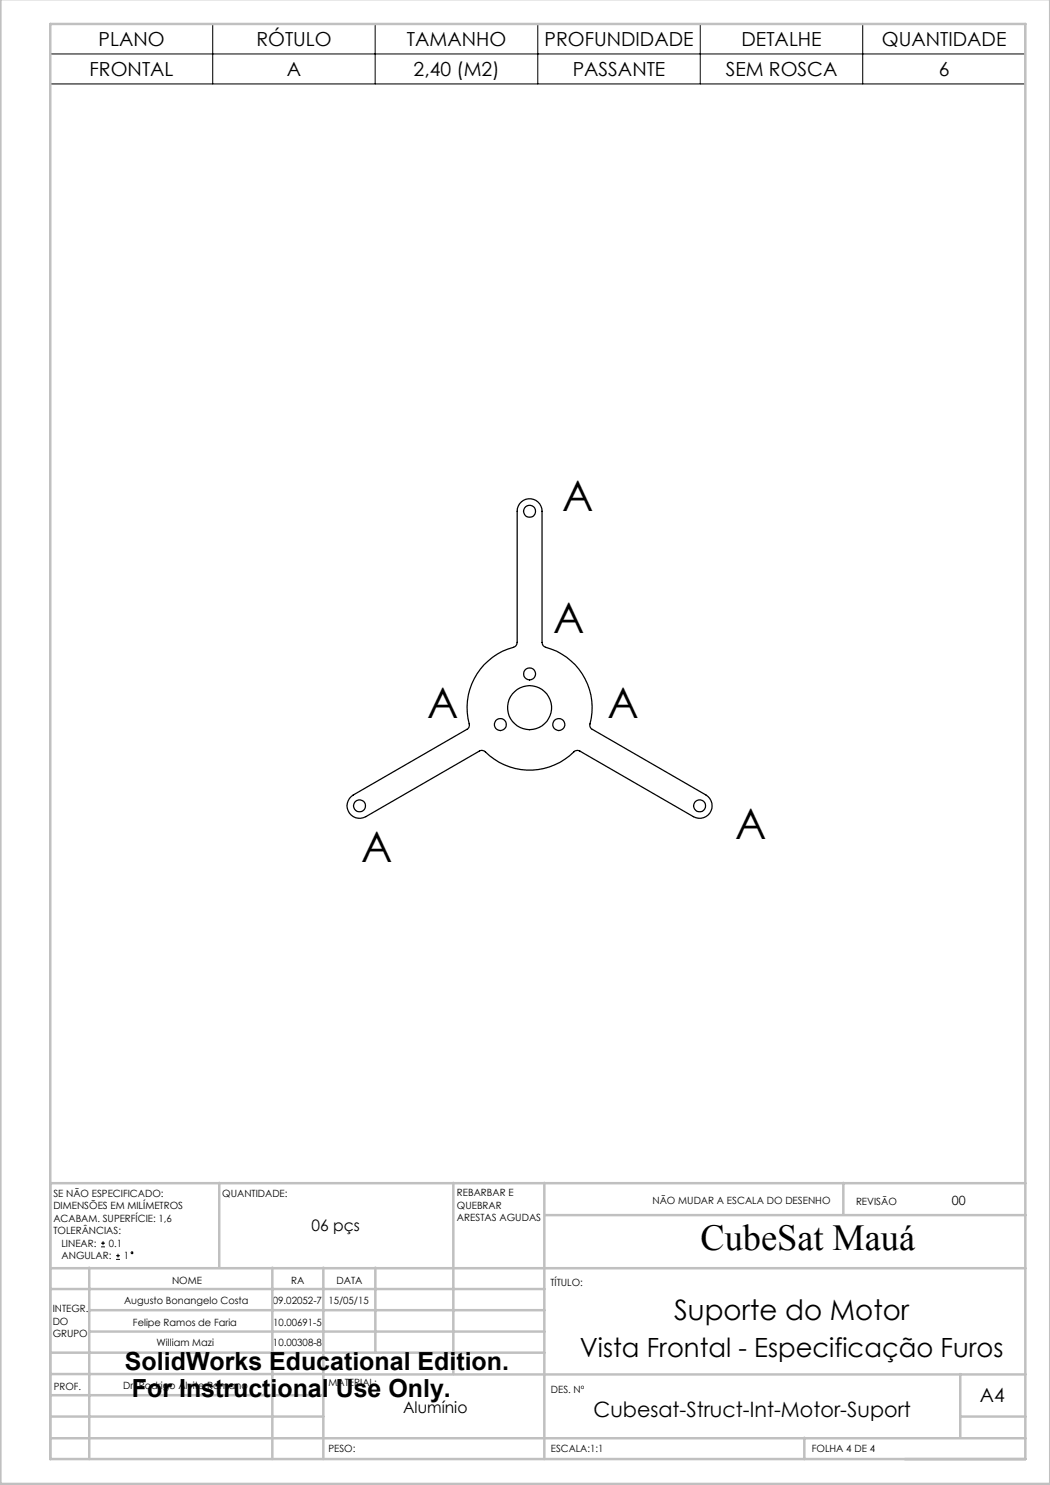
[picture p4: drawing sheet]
<svg xmlns="http://www.w3.org/2000/svg" width="210mm" height="297mm" viewBox="0 0 210 297" stroke-linecap="round" stroke-linejoin="round" font-family="sans-serif">
<g fill="none" stroke="#000" stroke-width=".2">
<path d="M10.1 4.8h194.9v12h-194.9zM10.1 10.8h194.9M42.5 4.8v12M75 4.8v12M107.6 4.8v12M140.1 4.8v12M172.5 4.8v12M20.2 249.4h.8M20.2 248.6h.8M20.6 248.2v.8M23.2 251.9h.8M23.2 251.1h.8"/>
<path d="M23.6 250.8v.7"/>
<circle cx="26.4" cy="250.5" r=".19"/>
</g>
<g fill="none" stroke="#c0c0c0" stroke-width=".5">
<path d="M.1 -.1v296.9h209.9v-296.9M10.1 4.8h195v287h-195zM10.1 236.6h195M43.9 236.6v16.9M90.7 236.6v38.2M108.9 236.6v55.2M168.7 236.6v6.3M10.1 257.8h98.8M10.1 253.6h195M17.9 253.5v38.3M54.5 253.5v38.3M64.7 253.5v38.3"/>
<path d="M75.1 253.5v17M108.9 243h96.2M10.1 270.5h98.8M10.1 279h54.6M10.1 274.8h54.6M17.9 266.3h91M17.9 262h91M64.7 274.9h140.4M192.1 274.8v12.7M10.1 283.3h54.6M10.1 287.7h195M160.9 287.5v4.3"/>
<path d="M192.1 283.3h13"/>
</g>
<g fill="none" stroke="#000" stroke-width=".25">
<path d="M104.2 100.4a2.49 2.49 0 0 1 2.7-.4 2.49 2.49 0 0 1 1.5 2.3v26.2a1.01 1.01 0 0 0 .7 1 12.7 12.7 0 0 1 8.9 15.7l.3 .6 22.9 13.2a2.51 2.51 0 0 1 .9 3.4 2.51 2.51 0 0 1-3.4 .9l-22.7-13.1a1.03 1.03 0 0 0-1.2 .2 12.6 12.6 0 0 1-18-.2l-.5-.1-.4 .1-22.7 13.1a2.51 2.51 0 0 1-3.5-.9 2.51 2.51 0 0 1 1-3.4l22.7-13.1a.93 .93 0 0 0 .4-1.1 12.6 12.6 0 0 1 9.2-15.5l.2-.2 .2-.6v-26.2a2.54 2.54 0 0 1 .8-1.9z"/>
<circle cx="105.9" cy="102.3" r="1.21"/>
<circle cx="105.9" cy="134.8" r="1.2"/>
<circle cx="100.1" cy="144.9" r="1.21"/>
<circle cx="105.9" cy="141.5" r="4.4"/>
<circle cx="111.7" cy="144.9" r="1.21"/>
<circle cx="71.9" cy="161.2" r="1.21"/>
<circle cx="139.9" cy="161.2" r="1.21"/>
</g>
<g font-size="8.5">
<text x="112.4" y="102.1">A</text>
<text x="110.7" y="126.6">A</text>
<text x="85.4" y="143.6">A</text>
<text x="121.5" y="143.6">A</text>
<text x="147" y="167.8">A</text>
<text x="72.3" y="172.5">A</text>
</g>
<text font-size="7.3" x="140.1" y="249.9">CubeSat Mauá</text>
<text font-size="5.6" x="134.8" y="264">Suporte do Motor</text>
<text font-size="5.3" x="116" y="271.4">Vista Frontal - Especificação Furos</text>
<g font-size="5">
<text x="25" y="274">SolidWorks Educational Edition.</text>
<text x="26.4" y="279.5">For Instructional Use Only.</text>
</g>
<text font-size="4.2" x="118.7" y="283.4">Cubesat-Struct-Int-Motor-Suport</text>
<g font-size="3.9">
<text x="19.7" y="9.2">PLANO</text>
<text x="51.3" y="9.2">RÓTULO</text>
<text x="81.4" y="9.2">TAMANHO</text>
<text x="108.9" y="9.2">PROFUNDIDADE</text>
<text x="148.3" y="9.2">DETALHE</text>
<text x="176.4" y="9.2">QUANTIDADE</text>
<text x="17.9" y="15.2">FRONTAL</text>
<text x="57.4" y="15.2">A</text>
<text x="82.7" y="15.2">2,40 (M2)</text>
<text x="114.6" y="15.2">PASSANTE</text>
<text x="145.1" y="15.2">SEM ROSCA</text>
<text x="187.7" y="15.2">6</text>
<text x="196" y="280.4">A4</text>
</g>
<g font-size="3.2">
<text x="62.3" y="246.2">06 pçs</text>
<text x="80.6" y="282.7">Alumínio</text>
</g>
<text font-size="2.5" x="190.4" y="240.9">00</text>
<g font-size="2">
<text x="10.7" y="239.4">SE NÃO ESPECIFICADO:</text>
<text x="44.5" y="239.4">QUANTIDADE:</text>
<text x="91.4" y="239.3">REBARBAR E</text>
<text x="10.7" y="241.9">DIMENSÕES EM MILÍMETROS</text>
<text x="10.7" y="244.4">ACABAM. SUPERFÍCIE: 1,6</text>
<text x="91.4" y="241.8">QUEBRAR</text>
<text x="91.4" y="244.3">ARESTAS AGUDAS</text>
<text x="130.5" y="240.8">NÃO MUDAR A ESCALA DO DESENHO</text>
<text x="171.2" y="241">REVISÃO</text>
<text x="10.7" y="246.9">TOLERÂNCIAS:</text>
<text x="12.3" y="249.4">LINEAR:</text>
<text x="12.3" y="251.9">ANGULAR:</text>
<text x="21.8" y="249.4">0.1</text>
<text x="24.8" y="251.9">1</text>
<text x="34.4" y="256.8">NOME</text>
<text x="58.3" y="256.7">RA</text>
<text x="67.3" y="256.7">DATA</text>
<text x="110.1" y="257.1">TÍTULO:</text>
<text x="10.5" y="262.4">INTEGR.</text>
<text x="24.8" y="260.9">Augusto Bonangelo Costa</text>
<text x="54.5" y="260.7">09.02052-7</text>
<text x="65.7" y="260.7">15/05/15</text>
<text x="10.5" y="264.9">DO</text>
<text x="10.5" y="267.4">GRUPO</text>
<text x="26.6" y="265.1">Felipe Ramos de Faria</text>
<text x="31.3" y="269.2">William Mazi</text>
<text x="54.6" y="269.2">10.00308-8</text>
<text x="54.6" y="265.1">10.00691-5</text>
<text x="10.7" y="277.9">PROF.</text>
<text x="24.6" y="277.8">Dr. Rodrigo Alvite Romano</text>
<text x="65.7" y="277.3">MATERIAL:</text>
<text x="110.2" y="278.5">DES. Nº</text>
<text x="65.7" y="290.3">PESO:</text>
<text x="110.2" y="290.5">ESCALA:1:1</text>
<text x="162.4" y="290.4">FOLHA 4 DE 4</text>
</g>
</svg>
